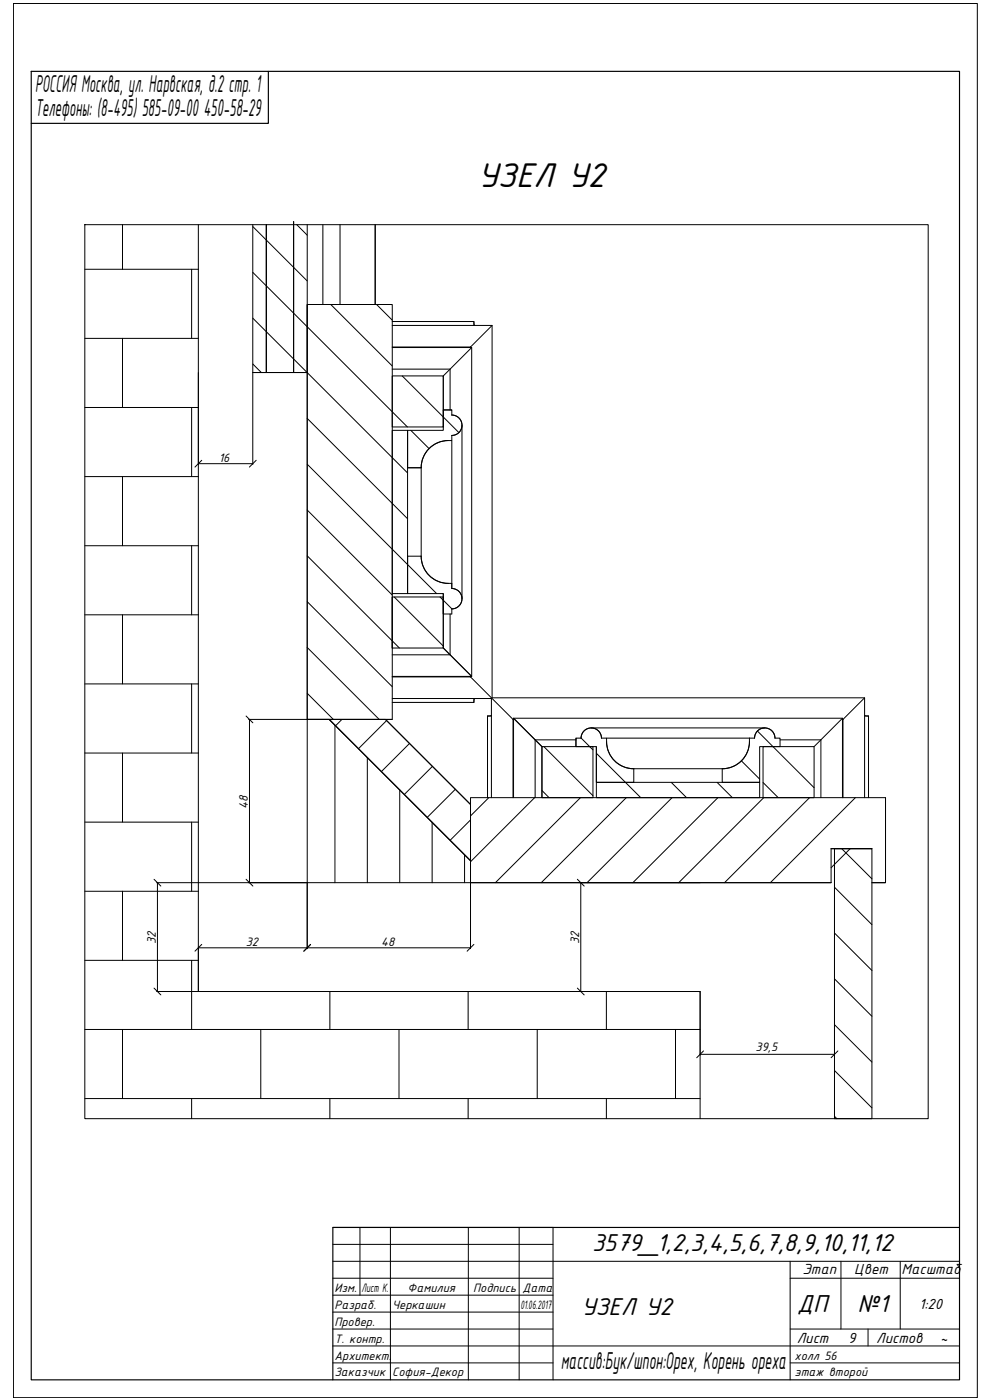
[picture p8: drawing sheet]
<svg xmlns="http://www.w3.org/2000/svg" width="297mm" height="420mm" viewBox="0 0 297 420" stroke-linecap="round" stroke-linejoin="round" font-family="sans-serif">
<g fill="none" stroke="#000" stroke-width=".3">
<path d="M36.8 67.4v13.4M59.5 67.4v230.2h150.6v38.1M75.8 67.4v44.4h4.1v-44.4M75.8 68l16.4 16.3M79.9 67.4v44.4h-4.1M79.9 67.4v44.4h8.2v-45.3v45.3h4.1M79.9 67.4v44.4h8.2h4.1v-44.4M89 67.4l3.2 3.2M96.9 67.4v24M102 67.4v24M112.6 67.4v24M25.4 80.8h34.1"/>
<path d="M57.5 80.8v20.8M75.8 81.7l46.4 46.4M75.8 95.5l46.5 46.4M92.2 91.4h25.5v124.5h-25.5zM92.2 91.4v124.5h25.5M99.2 91.4l18.5 18.4M113 91.4l4.7 4.7M117.7 96.5h24.5v1.2M117.7 97.7h29.9v111.7h111.8v30M142.2 96.5l.1 1.2M147.6 97.7l-6.4 6.4h-23.5M25.4 101.6h34.1"/>
<path d="M36.8 101.6v20.7M75.8 109.2l2.6 2.6M117.7 110.8h17.3v12.2M117.7 104.3h23.8v98.7h-23.8M117.7 112.8h15.3v15.3h-15.3zM120.7 112.8l17 17M141.2 104.3v-.2l-.2 .2M141.5 104.3l-8.5 8.5v15.3M25.4 122.3h34.1M57.5 122.3v20.7M92.2 139.3l38.8 38.8M92.2 125.6l30.1 30.1"/>
<path d="M117.7 129.2h4.6v48.9h-4.6zM122.3 129.2v11.2h4.1M123.3 129.2l5.4 5.4M133 123h2.6M134.5 132.2a8.2 8.2 0 0 0-8.1 8.2M135.6 124.6a3.1 3.1 0 0 1 3 3 3.1 3.1 0 0 1-3 3.1M135.6 124.6v-1.6h-2.6v6.2h-10.7v11.2h4.1M135.6 132.2v44.4M135.6 130.7v1.5h-1.1M138.6 127.6v52.1M25.4 143h34.1M36.8 143v20.8"/>
<path d="M92.2 153.1l25.5 25.5M126.4 140.4v26.5M25.4 163.8h34.1M57.5 163.8v20.7M92.2 166.8l27.6 27.7M117.7 179.2h15.3v15.3h-15.3zM117.7 179.2v15.3M118.3 179.2l14.7 14.7M122.3 166.9v11.2M126.4 166.9a8.2 8.2 0 0 0 8.1 8.2M126.4 166.9h-4.1v11.2h10.7v6.2h2.6v-1.6M132 179.2l3.6 3.5"/>
<path d="M133 178.1v16.4M134.5 175.1h1.1v1.5M135.6 176.6a3.1 3.1 0 0 1 3 3.1 3.1 3.1 0 0 1-3 3M25.4 184.5h34.1M36.8 184.5v20.8M92.2 194.3l21.6 21.6M92.2 180.6l25.5 25.5M133 194.5l2 2h-17.3M135 184.3v12.2l6.5 6.5-8.5-8.5M25.4 205.3h34.1M57.5 205.3v20.7M92.2 215.9h6.6l42.4 42.4v-16.9l-25.5-25.5h-16.9l42.4 42.4v6.6h-49z"/>
<path d="M92.2 215.9h6.6M92.2 208.1l7.8 7.8M100.5 217.6v47.3M102.6 215.9l-1.9 1.9M115.7 215.9l25.5 25.5M116 216.3l-8.4 8.4M117.7 209.6h29.7v29.8M141 203l.2 .2h-23.5M141.2 203l12.9 12.9M142.2 209.6v1.2h-24.5M142.3 209.6l-.1 1.2M146.3 214.9v24.5"/>
<path d="M146.3 214.9h1.1M147.4 214.8l-1.1 .1M154.1 216.1l-.2-.2v23.5M177.4 218.5h52.1M227.3 219.4l17 17M252.8 215.6l-8.5 8.5M252.8 215.9h.1v23.5M259.4 214.8l1.2 .1M259.4 209.4l-6.6 6.7M259.4 214.9h1.2M260.6 214.9v24.5M25.4 226h34.1"/>
<path d="M36.8 226v20.7M110.2 227.3v37.6M119.9 237.1v27.8M122.9 223.1l-8.5 8.5M129.7 230l-8.4 8.4M136.6 236.9l-8.4 8.4M146.7 239.4l-5.5 5.5M154.1 239.4v-23.8h98.7v23.8M160.4 239.4l-19.2 19.2M162.6 237.2l2.1 2.2M162.6 224.1h15.3v15.3h-15.3zM162.6 224.1l-2-2.1v17.4"/>
<path d="M162.6 224.1v15.3M163.2 224.1l14.7 14.7M172.8 222h-12.2l-6.5-6.4 8.5 8.5M172.8 221.5v2.6M174.2 239.4l-25.6 25.5M174.3 221.5l3.6 3.6M174.3 221.5h-1.5v2.6h6.1v10.7h11.3v-4.1M174.3 221.5a3.1 3.1 0 0 1 3.1-3 3.1 3.1 0 0 1 3.1 3M178.9 234.8h49v4.6h-49zM178.9 226.1l13.3 13.3M178.9 224.1v10.7M180.5 221.5h1.5v1"/>
<path d="M182 222.5a8.2 8.2 0 0 0 8.2 8.2M182 221.5h44.4M187.9 239.4l-25.5 25.5M190.2 230.7h26.5M201.4 234.8l4.6 4.6M201.7 239.4l-25.6 25.5M215.1 234.8l4.6 4.6M215.4 239.4l-25.5 25.5M222.5 228.3l5.4 5.5M224.9 222.5a8.2 8.2 0 0 1-8.2 8.2M224.9 221.5v1M226.4 221.5a3.1 3.1 0 0 1 3.1-3 3.1 3.1 0 0 1 3 3"/>
<path d="M228.9 234.8l4.6 4.6M228.9 224.1h15.4v15.3h-15.4zM229.2 239.4l-25.6 25.5M232.5 221.5h1.6v2.6h-6.2v10.7h-11.2v-4.1M234.1 222h12.2v17.4M242.9 239.4l-25.5 25.5M256.7 239.4l-25.6 25.5M265.7 239.4v25.5h-4.1h4.1v-25.5h-124.5v25.5h108.2M25.4 246.7h34.1M57.5 246.7v20.8M129.7 246.8v18.1M139.4 256.5v8.4"/>
<path d="M141.2 246.1l-6.1 6.1M250.4 254.7h11.2v81h-11.2zM252.6 254.7l9 9.1M255.1 254.7l-5.7 5.7M261.6 254.7h-12.2v10.2M25.4 267.5h34.1M36.8 267.5v20.7M141.2 264.9h108.2M250.4 266.3l11.2 11.2M25.4 288.2h34.1M57.5 288.2v20.8M99 297.6v11.4"/>
<path d="M140.5 297.6v11.4M181.9 297.6v11.4M250.4 293.8l11.2 11.2M250.4 280l11.2 11.3M25.4 309h184.7M36.8 309v20.7M78.2 309v20.7M119.7 309v20.7M161.2 309v20.7M202.7 309v20.7M250.4 307.5l11.2 11.2M25.4 329.7h184.7"/>
<path d="M57.5 329.7v6M99 329.7v6M140.5 329.7v6M181.9 329.7v6M250.4 335l.7 .7M250.4 321.3l11.2 11.2"/>
</g>
<!-- layer: 0 -->
<g fill="none" stroke="#000" stroke-width=".3">
<path d="M25.4 67.4h253.1v268.3h-253.1zM59.5 111.8v27.6M75.8 111.8v27.6M59.5 139.2h16.3M60.5 138.1l-2 2.1M76.9 138.1l-2.1 2.1M73.8 214.9l2.1 2M74.6 215.9h17.6M74.9 215.9v49M250.4 254.7v62M46.2 263.9l2.1 2M47 264.9h45.2v19.8"/>
<path d="M47.2 264.9v32.7M73.8 263.9l2.1 2M141.2 264.9v19.8M173.2 263.9l2.1 2M174 264.9h36.1M174.3 264.9v32.7M46.2 296.5l2.1 2.1M59.5 284.2v13.4h-12.5M59.5 284.4h81.7M60.5 283.4l-2 2.1M93.2 283.4l-2 2.1M142.2 283.4l-2.1 2.1"/>
<path d="M173.2 296.5l2.1 2.1M174 297.6h36.1v19.1M210.1 316.4h40.3M211.1 315.4l-2.1 2M251.4 315.4l-2 2"/>
</g>
<path d="M9.4 21.4h278.5v392.7h-278.5zM80.5 21.4v15.6h-71.1M287.9 368.4h-188v45.7" fill="none" stroke="#000" stroke-width=".35"/>
<g fill="none" stroke="#000" stroke-width=".3">
<path d="M4 1h289.2v418.5h-289.2zM99.9 368.4h66v45.7M99.9 378.5h188M99.9 373.5h66M108 368.4v20.3M117.1 368.4v45.7M140.5 368.4v45.7M155.8 368.4v45.7M237.1 378.5v35.6M252.3 378.5v20.4M270.1 378.5v20.4M99.9 398.9h66"/>
<path d="M99.9 393.8h66M99.9 388.7h66M99.9 383.6h66M237.1 398.9h50.8M237.1 383.6h50.8M260.5 398.9v5M99.9 409h66M99.9 403.9h188M237.1 409h50.8"/>
</g>
<text font-size="11.1" x="143.4" y="56.2">УЗЕЛ У2</text>
<g font-size="7.9">
<text x="10.5" y="27.7">РОССИЯ Москва, ул. Нарвская, д.2 стр. 1</text>
<text x="10.5" y="34.7">Телефоны: (8-495) 585-09-00 450-58-29</text>
<text x="177.6" y="375.3">3579_1,2,3,4,5,6,7,8,9,10,11,12</text>
<text x="174.4" y="394.7">УЗЕЛ У2</text>
<text x="239.2" y="393.9">ДП</text>
<text x="257.3" y="393.9">№1</text>
<text x="168.2" y="411">массив:Бук/шпон:Орех, Корень ореха</text>
</g>
<g font-size="4.7">
<text x="240.8" y="382.4">Этап</text>
<text x="256.3" y="382.4">Цвет</text>
<text x="270.5" y="382.4">Масштаб</text>
<text x="275.8" y="392.7">1:20</text>
<text x="239.1" y="402.9">Лист</text>
<text x="254.5" y="402.9">9</text>
<text x="262.9" y="402.9">Листов</text>
<text x="282.1" y="402.9">~</text>
</g>
<g font-size="4">
<text x="65.6" y="138.7">16</text>
<text x="74.3" y="242.7" transform="rotate(-90 74.3 242.7)">48</text>
<text x="46.7" y="283.4" transform="rotate(-90 46.7 283.4)">32</text>
<text x="73.7" y="283.9">32</text>
<text x="114.3" y="283.9">48</text>
<text x="173.7" y="283.4" transform="rotate(-90 173.7 283.4)">32</text>
<text x="226.7" y="315.4">39,5</text>
</g>
<g font-size="3.9">
<text x="100.3" y="387.7">Изм.</text>
<text x="108.5" y="387.7">Лист К.</text>
<text x="122.3" y="387.7">Фамилия</text>
<text x="142" y="387.7">Подпись Дата</text>
<text x="100.3" y="392.8">Разраб.</text>
<text x="117.7" y="392.8">Черкашин</text>
<text x="156.1" y="392.8">01.06.2017</text>
<text x="100.3" y="397.8">Провер.</text>
<text x="100.3" y="402.9">Т. контр.</text>
<text x="100.3" y="408">Архитект.</text>
<text x="100.3" y="413.1">Заказчик</text>
<text x="117.7" y="413.1">София-Декор</text>
<text x="238.4" y="408">холл 56</text>
<text x="238.4" y="413.1">этаж второй</text>
</g>
</svg>
